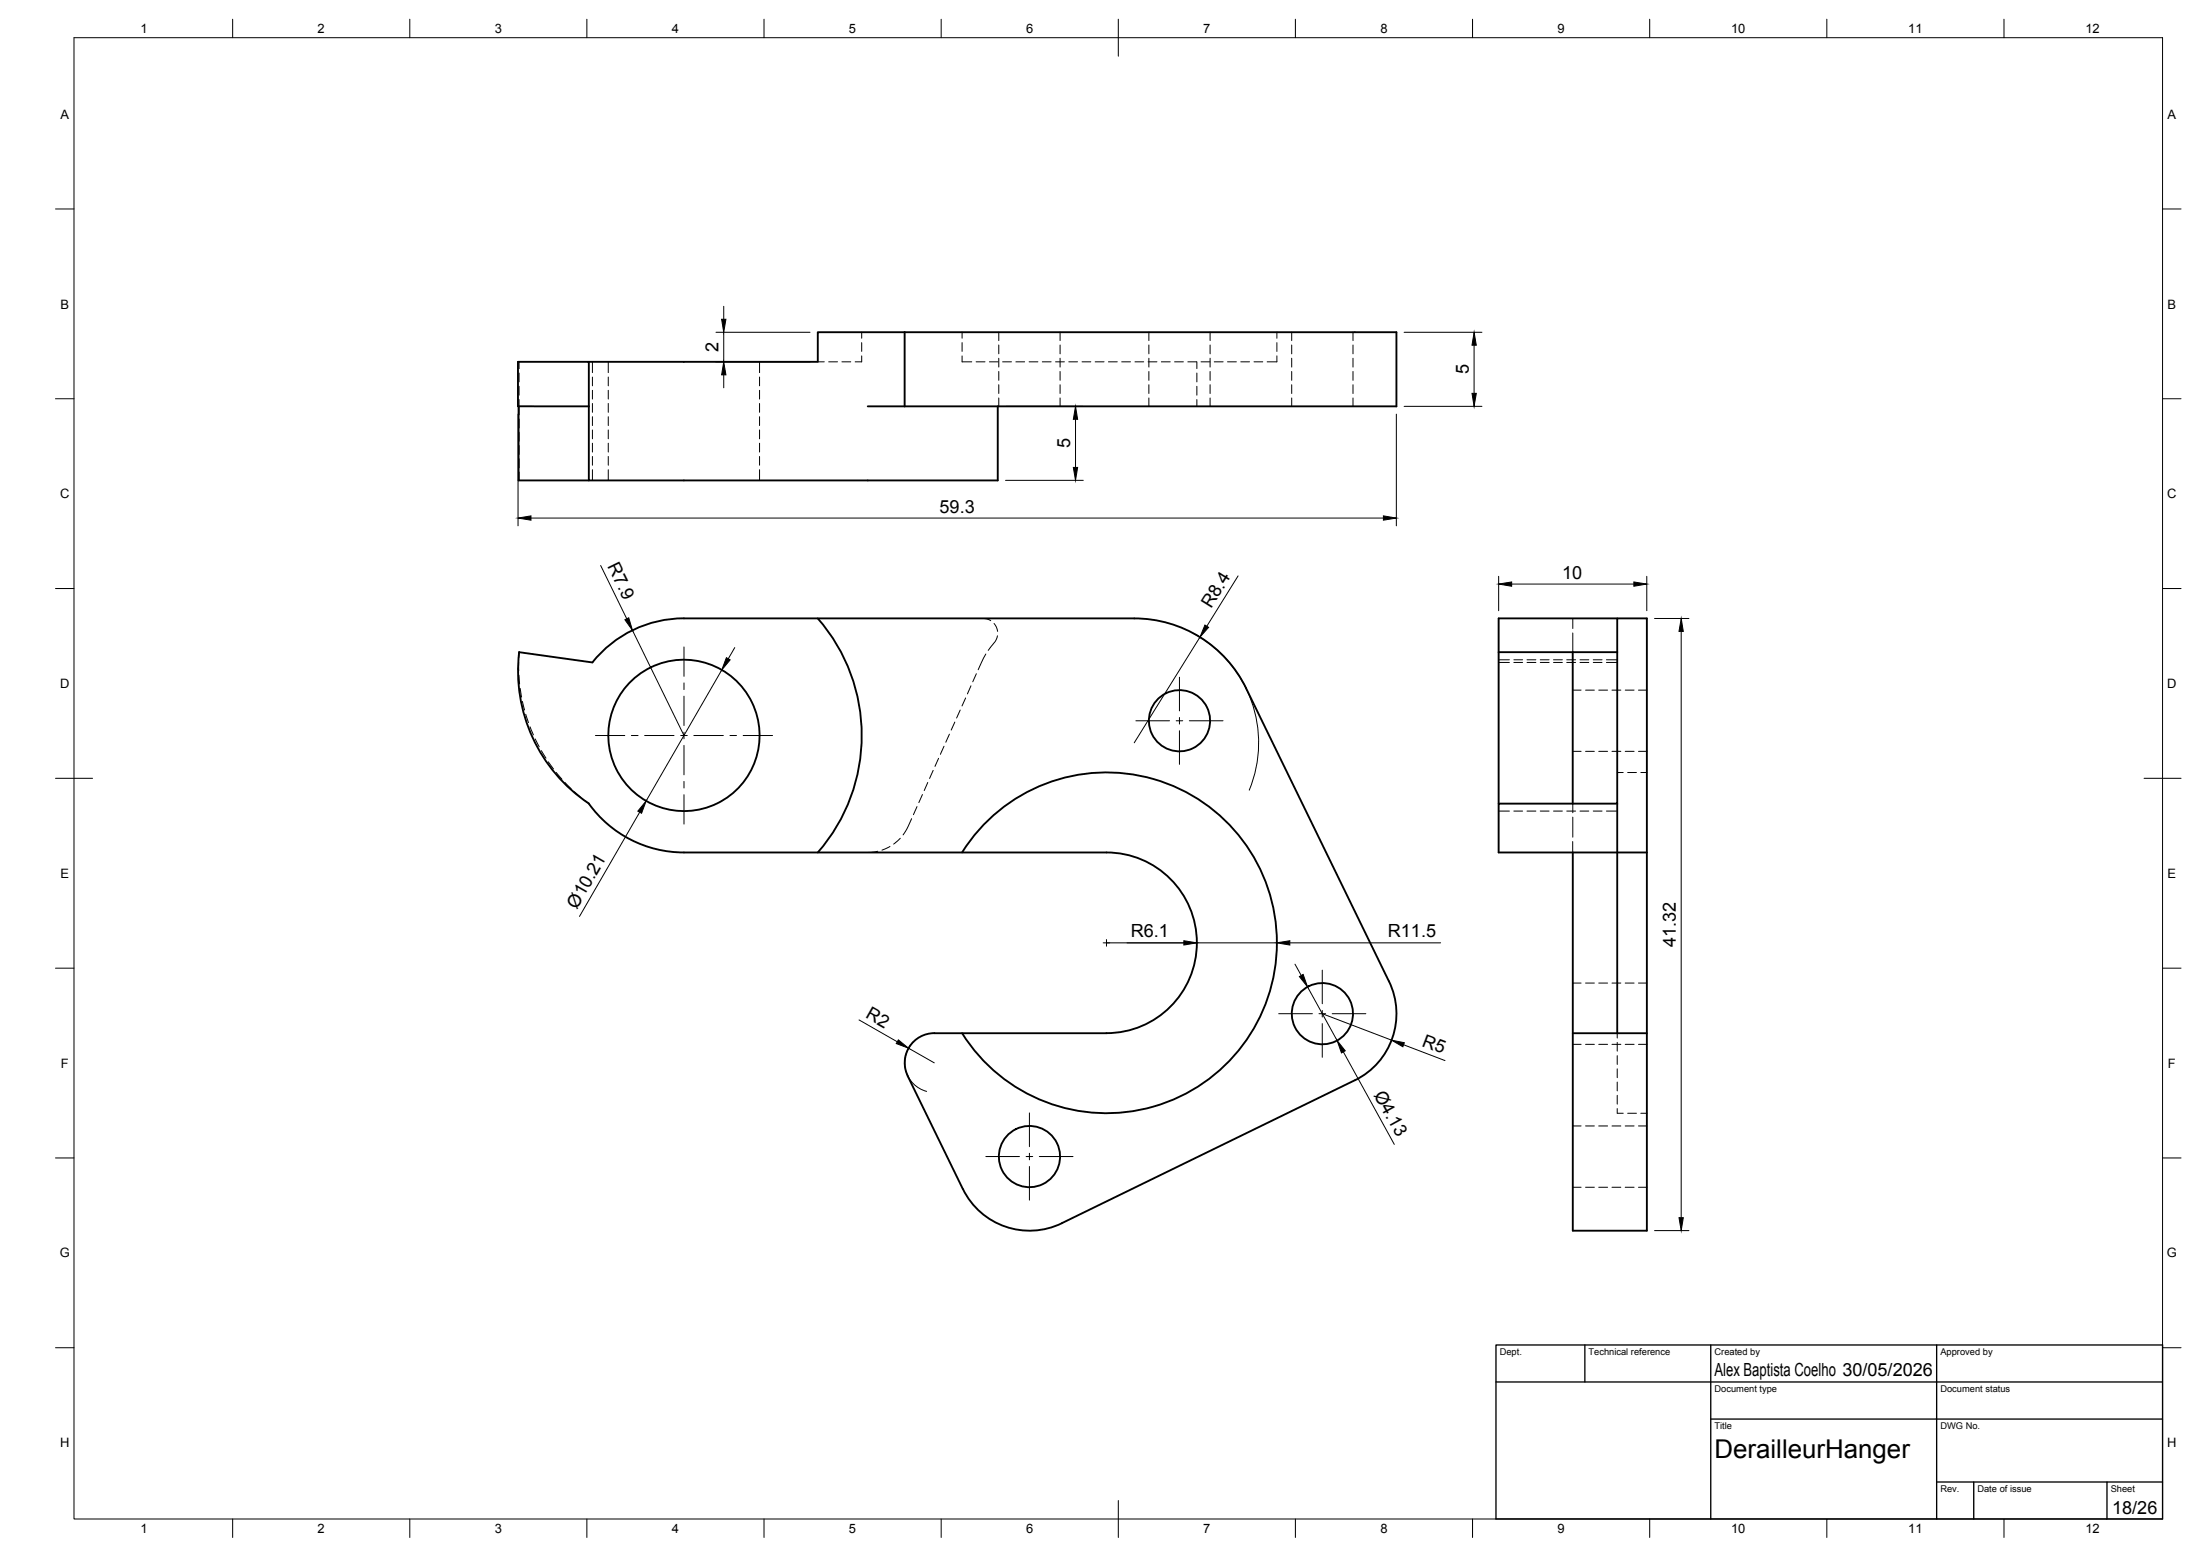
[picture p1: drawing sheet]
<svg xmlns="http://www.w3.org/2000/svg" width="594mm" height="420mm" viewBox="0 0 594 420" stroke-linecap="round" stroke-linejoin="round" font-family="sans-serif">
<!-- layer: Visible -->
<g fill="none" stroke="#000" stroke-width=".51">
<path d="M139.9 97.7h19.1v12h-19.1zM244.3 89.7h-23.5v8h-61.8M244.3 89.7h132.8v20h-132.8M244.3 89.7v20M140 109.7v20h19M234.3 109.7h10M269.4 109.7v20h-110.4v-20M140.2 176.1l19.8 2.8M140.2 176.1a43.1 43.1 0 0 0 18.8 40.9 31.6 31.6 0 0 0 25.7 13.2h114.1a24.4 24.4 0 0 1 24.4 24.4 24.4 24.4 0 0 1-24.4 24.4M184.7 167h121.6a33.6 33.6 0 0 1 30.2 18.8l38.6 79.2a20 20 0 0 1-9.2 26.7M184.7 167a31.6 31.6 0 0 0-24.7 11.9M220.8 167a48 48 0 0 1 0 63.2"/>
<path d="M404.7 176.1v-9.1h40v165.3h-20v-102.1M404.7 176.1v40.9M404.7 176.1h32M424.7 176.1v40.9M436.7 167v9.1M436.7 176.1v40.9h-12M424.7 217h-20v13.2h40M436.7 217v62M259.8 230.2a46 46 0 0 1 69-10.5 46 46 0 0 1 0 69.8 46 46 0 0 1-69-10.5M252.3 279h46.5M252.3 279a8 8 0 0 0-7.2 11.5M424.7 279h20"/>
<path d="M245.1 290.5l14.9 30.6a20 20 0 0 0 26.8 9.2M365.8 291.7l-79.1 38.6"/>
<circle cx="184.7" cy="198.6" r="20.4"/>
<circle cx="318.5" cy="194.6" r="8.3"/>
<circle cx="357.1" cy="273.7" r="8.3"/>
<circle cx="278" cy="312.3" r="8.3"/>
</g>
<!-- layer: Hidden -->
<g fill="none" stroke="#000" stroke-width=".27">
<path d="M140.2 97.7v1.8M160 97.7v2.9M164.3 97.7v2.9M205.1 97.7v2.9M220.8 97.7h1.8M223.8 97.7h2.4M227.4 97.7h2.3M232.7 96.1v1.6h-1.8M232.7 89.7v1.6M232.7 92.5v2.4M259.8 96.1v1.6h2.6M259.8 89.7v1.6"/>
<path d="M259.8 92.5v2.4M263.6 97.7h2.4M267.2 97.7h2.4M269.7 89.7v2.3M269.7 93.2v2.3M269.7 96.7v2.4M270.7 97.7h2.4M274.3 97.7h2.4M277.9 97.7h2.4M281.5 97.7h2.3M285 97.7h2.4M286.3 89.7v2.3"/>
<path d="M286.3 93.2v2.3M286.3 96.7v2.4M288.6 97.7h2.4M292.2 97.7h2.4M295.7 97.7h2.4M299.3 97.7h2.4M302.9 97.7h2.4M306.5 97.7h2.3M310 97.7h2.4M310.2 89.7v2.3M310.2 93.2v2.3M310.2 96.7v2.4"/>
<path d="M313.6 97.7h2.4M317.2 97.7h2.4M320.8 97.7h2.3M323.2 97.7v1.8M324.3 97.7h2.4M326.8 89.7v2.3M326.8 93.2v2.3M326.8 96.7v2.4M327.9 97.7h2.4M331.5 97.7h2.4M335 97.7h2.4M338.6 97.7h2.4"/>
<path d="M344.8 96.1v1.6h-2.6M344.8 89.7v1.6M344.8 92.5v2.4M348.8 89.7v2.3M348.8 93.2v2.3M348.8 96.7v2.4M365.4 89.7v2.3M365.4 93.2v2.3M365.4 96.7v2.4M140.2 100.7v2.4M140.2 104.3v2.4M140.2 107.9v4.1"/>
<path d="M140.2 113.2v2.3M140.2 116.7v2.4M160 101.8v2.4M160 105.4v2.4M160 108.9v2.4M160 112.5v2.4M160 116.1v2.4M160 119.7v2.4M164.3 101.8v2.4M164.3 105.4v2.4M164.3 108.9v2.4M164.3 112.5v2.4"/>
<path d="M164.3 116.1v2.4M164.3 119.7v2.4M205.1 101.8v2.4M205.1 105.4v2.4M205.1 108.9v2.4M205.1 112.5v2.4M205.1 116.1v2.4M205.1 119.7v2.4M269.7 100.3v2.4M269.7 103.9v2.4M269.7 107.5v2.2M286.3 100.3v2.4"/>
<path d="M286.3 103.9v2.4M286.3 107.5v2.2M310.2 107.5v2.2M310.2 100.3v2.4M310.2 103.9v2.4M323.2 100.7v2.4M323.2 104.3v2.4M323.2 107.9v1.8M326.8 107.5v2.2M326.8 100.3v2.4M326.8 103.9v2.4M348.8 100.3v2.4"/>
<path d="M348.8 103.9v2.4M348.8 107.5v2.2M365.4 100.3v2.4M365.4 103.9v2.4M365.4 107.5v2.2M140.2 120.3v2.4M140.2 123.9v2.4M140.2 127.5v2.2M160 123.3v2.3M160 126.8v2.9M164.3 123.3v2.3M164.3 126.8v2.9"/>
<path d="M205.1 123.3v2.3M205.1 126.8v2.9M140.1 178.8v2.3M140.2 176.1l-.1 1.5M265.4 167l1.2 .2 .9 .4M266.2 176.6l-2.1 4.2M268.4 168.4l.7 1 .3 1.1M269.3 171.7l-.5 1.5-2 2.4M404.7 178.9h2.9M404.7 178.2h2.9M408.8 178.9h2.4M408.8 178.2h2.4"/>
<path d="M412.3 178.9h2.4M412.3 178.2h2.4M415.9 178.9h2.4M415.9 178.2h2.4M419.5 178.9h2.4M419.5 178.2h2.4M423.1 178.9h2.4M423.1 178.2h2.4M424.7 170.9v5.2M424.7 167v2.7M426.7 178.9h2.3M426.7 178.2h2.3"/>
<path d="M430.2 178.9h2.4M430.2 178.2h2.4M433.8 178.9h2.9M433.8 178.2h2.9M140.1 182.3l.2 2.4M140.5 185.9l.3 2.3M141.1 189.4l.5 2.3M142 192.9l.7 2.2M143.1 196.3l.9 2.1M144.5 199.5l1.1 2.2M256.4 198.2l-1 2.2M257.8 195l-.9 2.1"/>
<path d="M259.3 191.7l-1 2.2M260.8 188.5l-1 2.1M262.2 185.2l-1 2.2M263.7 181.9l-1 2.2M424.7 186.4h2.3M428.2 186.4h2.3M431.7 186.4h2.4M435.3 186.4h2.4M438.9 186.4h2.4M442.4 186.4h2.3M146.2 202.7l1.2 2M148.1 205.7l1.4 1.9"/>
<path d="M150.2 208.6l1.5 1.8M152.5 211.3l1.7 1.7M155.1 213.8l1.8 1.5M157.8 216.1l1.2 .9M247.6 217.8l-.9 2.2M249.1 214.5l-1 2.2M250.5 211.3l-.9 2.2M252 208l-1 2.2M253.4 204.8l-.9 2.1M254.9 201.5l-1 2.2M404.7 219h2.9M408.8 219h2.4"/>
<path d="M412.3 219h2.4M415.9 219h2.4M419.5 219h2.4M423.1 219h2.4M424.7 217v2.5M424.7 202.9h2.3M426.7 219h2.3M428.2 202.9h2.3M430.2 219h2.4M431.7 202.9h2.4M433.8 219h2.9M435.3 202.9h2.4"/>
<path d="M436.7 208.6h1.6M438.9 202.9h2.4M439.5 208.6h2.4M442.4 202.9h2.3M443.1 208.6h1.6M237 229.9l-2.7 .3M240.3 228.6l-2.1 1M243.1 226.4l-1.8 1.5M246.2 221.1l-1.4 2.9-.9 1.4M424.7 227.2v3M424.7 220.6v5.5M424.7 265.5h2.3"/>
<path d="M428.2 265.5h2.3M431.7 265.5h2.4M435.3 265.5h2.4M436.7 279v1.3M438.9 265.5h2.4M442.4 265.5h2.3M424.7 282h2.3M428.2 282h2.3M431.7 282h2.4M435.3 282h2.4M436.7 299.3v1.3h1.6M436.7 295.8v2.4"/>
<path d="M436.7 292.2v2.4M436.7 288.6v2.4M436.7 285.1v2.3M436.7 281.5v2.3M438.9 282h2.4M442.4 282h2.3M424.7 304h2.3M428.2 304h2.3M431.7 304h2.4M435.3 304h2.4M438.9 304h2.4M439.5 300.6h2.4"/>
<path d="M442.4 304h2.3M443.1 300.6h1.6M424.7 320.6h2.3M428.2 320.6h2.3M431.7 320.6h2.4M435.3 320.6h2.4M438.9 320.6h2.4M442.4 320.6h2.3"/>
</g>
<!-- layer: BORDER -->
<g fill="none" stroke="#000" stroke-width=".27">
<path d="M20 10.2h564v400h-564zM62.8 5.2v5M110.7 5.2v5M158.5 5.2v5M206.3 5.2v5M254.1 5.2v5M302 5.2v10M349.8 5.2v5M397.6 5.2v5M445.5 5.2v5M493.3 5.2v5M541.1 5.2v5"/>
<path d="M15 56.4h5M584 56.4h5M15 107.7h5M584 107.7h5M15 158.9h5M584 158.9h5M15 210.2h10M579 210.2h10M15 261.4h5M584 261.4h5M15 312.7h5M584 312.7h5"/>
<path d="M15 363.9h5M584 363.9h5M62.8 410.2v5M110.7 410.2v5M158.5 410.2v5M206.3 410.2v5M254.1 410.2v5M302 405.2v10M349.8 410.2v5M397.6 410.2v5M445.5 410.2v5M493.3 410.2v5"/>
<path d="M541.1 410.2v5"/>
</g>
<!-- layer: TITLEBLOCK -->
<path d="M404 363.2h180v47h-180zM404 373.2h180M428 363.2v10M462 363.2v47M523 363.2v47M462 383.2h122M523 400.2h61M533 400.2v10M569 400.2v10" fill="none" stroke="#000" stroke-width=".36"/>
<!-- layer: Smart Centers -->
<g fill="none" stroke="#000" stroke-width=".27">
<path d="M184.7 174.7v7.9M160.8 198.6h7.9M170.5 198.6h1.8M174.1 198.6h7.9M183.8 198.6h1.8M184.7 184.4v1.8M184.7 188v7.9M184.7 197.7v1.8M187.4 198.6h7.9M197.1 198.6h1.8M200.7 198.6h7.9M306.7 194.6h9.1"/>
<path d="M317.6 194.6h1.8M318.5 182.9v9.1M318.5 193.7v1.8M318.5 197.3v9.1M321.2 194.6h9.1M184.7 201.3v7.9M184.7 211v1.8M184.7 214.6v7.9M297.9 254.6h1.8M298.8 253.7v1.8M345.3 273.7h9.1M356.2 273.7h1.8"/>
<path d="M357.1 262v9M357.1 272.8v1.8M357.1 276.4v9.1M359.7 273.7h9.1M266.2 312.3h9.1M277.1 312.3h1.8M278 300.5v9.1M278 311.4v1.8M278 315v9.1M280.6 312.3h9.2"/>
</g>
<!-- layer: FD_Dimensions -->
<g fill="none" stroke="#000" stroke-width=".27">
<path d="M193.3 89.7h25.4M193.3 97.7h25.4M195.4 82.7v3.5M195.4 89.7v8M379.2 89.7h21M398.1 93.2v13M139.9 111.8v30.2M195.4 101.2v3.5M271.5 109.7h21M290.4 113.2v13M377.1 111.8v30.2M379.2 109.7h21"/>
<path d="M143.4 139.9h230.2M271.5 129.7h21M162.2 152.7l7 14.4M334.3 155.5l-8.4 13.6M404.7 155.6v9.3M408.2 157.7h33M444.7 155.6v9.3M170.8 170.2l13.9 28.4M198.4 174.9l-1.7 3M322.2 171a33.6 33.6 0 0 1 15.1 42.4M324 172.1l-17.7 28.5M446.8 167h9.3"/>
<path d="M454 170.5v158.3M194.9 180.9l-20.4 35.4M172.7 219.3l-16.2 28.2M298.8 254.6h46M348.3 254.6h40.7M232 275.4l10.3 5.9M349.7 260.4l1.7 3M353.1 266.5l8 14.5M357.1 273.7l18.7 7.2M245.3 283l7 4M246.6 281.4a8 8 0 0 0 3.6 13.3M362.8 284l13.7 25"/>
<path d="M379 282.1l11.2 4.3M446.8 332.3h9.3"/>
</g>
<g fill="#000" stroke="#000" stroke-width=".27">
<path d="M194.9 86.2h1.1l-.6 3.5zM398.1 89.7l.6 3.5h-1.2zM195.4 97.7l.6 3.5h-1.1zM290.4 109.7l.6 3.5h-1.2zM397.5 106.2h1.2l-.6 3.5zM139.9 139.9l3.5-.6v1.2zM289.8 126.2h1.2l-.6 3.5zM373.6 139.3l3.5 .6-3.5 .6zM404.7 157.7l3.5-.6v1.2zM441.2 157.1l3.5 .6-3.5 .6zM168.7 167.3l1.1-.5 1 3.4zM196.2 177.6l1 .6-2.3 2.7z"/>
<path d="M325.4 168.8l1 .6-2.4 2.7zM454 167l.6 3.5h-1.2zM174.5 216.3l-1.3 3.3-1-.6zM319.7 254l3.5 .6-3.5 .6zM344.8 254.6l3.5-.6v1.2zM350.9 263.7l1-.6 1.2 3.4zM242.6 280.8l2.7 2.2-3.3-1.2zM361.1 281l2.2 2.7-1.1 .6zM375.8 280.9l3.4 .7-.4 1.1zM453.4 328.8h1.2l-.6 3.5z"/>
</g>
<text font-size="7" x="463" y="393.7">DerailleurHanger</text>
<g font-size="4.9">
<text x="194" y="95" transform="rotate(-90 194 95)">2</text>
<text x="396.6" y="101.1" transform="rotate(-90 396.6 101.1)">5</text>
<text x="289" y="121.1" transform="rotate(-90 289 121.1)">5</text>
<text x="253.7" y="138.4">59.3</text>
<text x="164" y="153" transform="rotate(64 164 153)">R7.9</text>
<text x="421.8" y="156.3">10</text>
<text x="327" y="164.5" transform="rotate(-58 327 164.5)">R8.4</text>
<text x="155.8" y="245.6" transform="rotate(-60 155.8 245.6)">Ø10.21</text>
<text x="305.4" y="253.1">R6.1</text>
<text x="374.8" y="253.1">R11.5</text>
<text x="452.5" y="255.7" transform="rotate(-90 452.5 255.7)">41.32</text>
<text x="233.5" y="274.7" transform="rotate(30 233.5 274.7)">R2</text>
<text x="383.8" y="282.4" transform="rotate(21 383.8 282.4)">R5</text>
<text x="370.9" y="295.6" transform="rotate(61 370.9 295.6)">Ø4.13</text>
<text x="463" y="371.7">Alex Baptista Coelho 30/05/2026</text>
<text x="570.4" y="408.8">18/26</text>
</g>
<g font-size="3.5">
<text x="37.9" y="8.9">1</text>
<text x="85.8" y="8.9">2</text>
<text x="133.6" y="8.9">3</text>
<text x="181.4" y="8.9">4</text>
<text x="229.3" y="8.9">5</text>
<text x="277.1" y="8.9">6</text>
<text x="324.9" y="8.9">7</text>
<text x="372.7" y="8.9">8</text>
<text x="420.6" y="8.9">9</text>
<text x="467.4" y="8.9">10</text>
<text x="515.3" y="8.9">11</text>
<text x="563.1" y="8.9">12</text>
<text x="16.3" y="32">A</text>
<text x="585.3" y="32">A</text>
<text x="16.3" y="83.3">B</text>
<text x="585.3" y="83.3">B</text>
<text x="16.2" y="134.6">C</text>
<text x="585.2" y="134.6">C</text>
<text x="16.2" y="185.8">D</text>
<text x="585.2" y="185.8">D</text>
<text x="16.3" y="237">E</text>
<text x="585.3" y="237">E</text>
<text x="16.4" y="288.3">F</text>
<text x="585.4" y="288.3">F</text>
<text x="16.1" y="339.6">G</text>
<text x="585.1" y="339.6">G</text>
<text x="16.2" y="390.8">H</text>
<text x="585.2" y="390.8">H</text>
<text x="37.9" y="413.9">1</text>
<text x="85.8" y="413.9">2</text>
<text x="133.6" y="413.9">3</text>
<text x="181.4" y="413.9">4</text>
<text x="229.3" y="413.9">5</text>
<text x="277.1" y="413.9">6</text>
<text x="324.9" y="413.9">7</text>
<text x="372.7" y="413.9">8</text>
<text x="420.6" y="413.9">9</text>
<text x="467.4" y="413.9">10</text>
<text x="515.3" y="413.9">11</text>
<text x="563.1" y="413.9">12</text>
</g>
<g font-size="2.5">
<text x="405" y="366">Dept.</text>
<text x="429" y="366">Technical reference</text>
<text x="463" y="366">Created by</text>
<text x="524" y="366">Approved by</text>
<text x="463" y="376">Document type</text>
<text x="524" y="376">Document status</text>
<text x="463" y="386">Title</text>
<text x="524" y="386">DWG No.</text>
<text x="524" y="403">Rev.</text>
<text x="534" y="403">Date of issue</text>
<text x="570" y="403">Sheet</text>
</g>
</svg>
